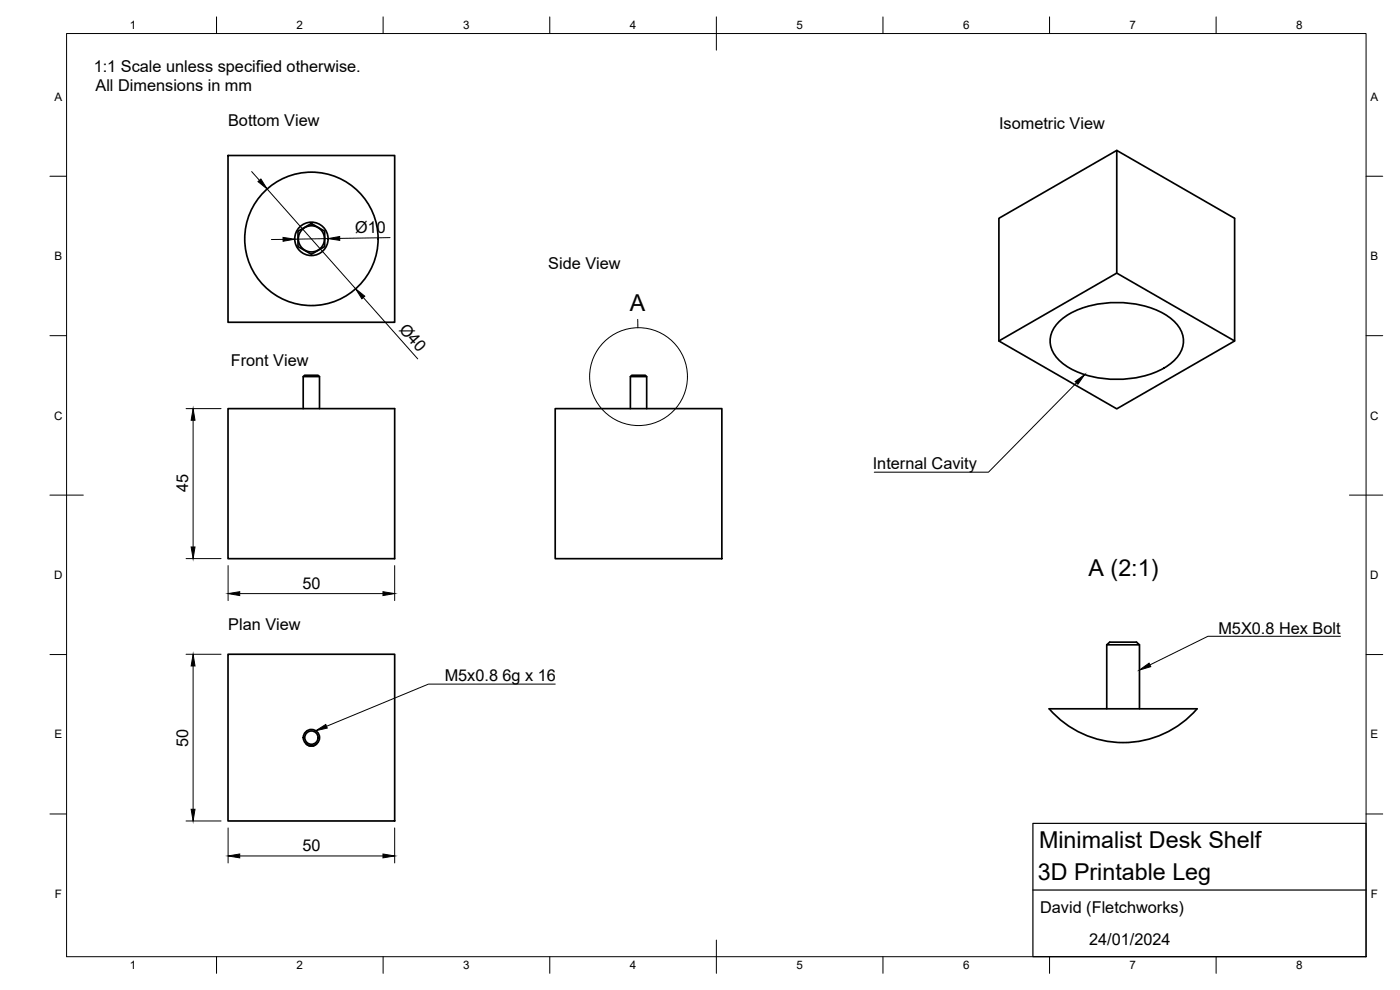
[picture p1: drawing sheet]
<svg xmlns="http://www.w3.org/2000/svg" width="420mm" height="297mm" viewBox="0 0 420 297" stroke-linecap="round" stroke-linejoin="round" font-family="sans-serif">
<!-- layer: Visible -->
<g fill="none" stroke="#000" stroke-width=".51">
<path d="M68.4 46.7h50v50h-50zM335.2 45.1l-35.4 20.4v36.8l35.4 20.4 35.3-20.4v-36.8l-35.3-20.4v36.8l-35.4 20.4M89.4 69.4l2.7-1.6a1.53 1.53 0 0 1 2.3-.2l1.9 1.1a1.38 1.38 0 0 1 1.2 1.9v2a1.39 1.39 0 0 1-1.1 2l-1.7 1a1.53 1.53 0 0 1-2.2 .2l-1.9-1.1a1.38 1.38 0 0 1-1.2-1.9zM317.4 96.9a23.9 23.9 0 0 1 16.9-6.1 27.1 27.1 0 0 1 17.6 5.2 7.7 7.7 0 0 1 0 12.6 28.1 28.1 0 0 1-21.2 4.9 20.7 20.7 0 0 1-14.1-6.9 7.3 7.3 0 0 1 .8-9.7zM335.2 81.9l35.3 20.4M91 113h4.9M189.2 113h4.9M68.4 122.6h50v45h-50zM91 122.6v-9.6a2.72 2.72 0 0 1 2.5-.4h.3a2.29 2.29 0 0 1 2.1 .4v9.6M166.6 122.6h50v45h-50zM189.2 122.6v-9.6a2.72 2.72 0 0 1 2.4-.4h.4a2.29 2.29 0 0 1 2.1 .4v9.6M68.4 196.3h50v50h-50z"/>
<path d="M332.1 193.5h9.9M332.1 193.5l.9-.8h8.1l.9 .8v19.2M332.1 193.5v19.2M314.9 212.7h44.4M314.9 212.7a29.3 29.3 0 0 0 44.4 0M91.8 223.1a2.24 2.24 0 0 0 3.3 0"/>
<circle cx="93.5" cy="71.7" r="20"/>
<circle cx="93.5" cy="71.7" r="5"/>
<circle cx="93.5" cy="71.7" r="3.9"/>
<circle cx="93.5" cy="221.3" r="2"/>
<circle cx="93.5" cy="221.3" r="2.44"/>
</g>
<!-- layer: BORDER -->
<g fill="none" stroke="#000" stroke-width=".3">
<path d="M20 10.1h390v276.9h-390zM65 5.1v5M115 5.1v5M165 5.1v5M215 5.1v10M265 5.1v5M315 5.1v5M365 5.1v5M15 52.9h5M410 52.9h5M15 100.7h5M410 100.7h5"/>
<path d="M15 148.6h10M405 148.6h10M15 196.4h5M410 196.4h5M15 244.2h5M410 244.2h5M65 287v5M115 287v5M165 287v5M215 282.1v9.9M265 287v5M315 287v5"/>
<path d="M365 287v5"/>
</g>
<!-- layer: Detail Boundary -->
<g fill="none" stroke="#000" stroke-width=".3">
<path d="M191.4 95.8v2.5"/>
<circle cx="191.6" cy="113" r="14.7"/>
</g>
<!-- layer: Hole Notes -->
<path d="M94.8 219.3l3-1.9 .4 1zM341.9 201l2.9-2 .6 1z" fill="#000" stroke="#000" stroke-width=".3"/>
<path d="M402.3 190.9h-39.8l-17.4 8.6M166.6 205.3h-38l-30.6 12.6" fill="none" stroke="#000" stroke-width=".3"/>
<!-- layer: TITLEBLOCK -->
<path d="M310 247h100v40h-100zM310 267h100" fill="none" stroke="#000" stroke-width=".36"/>
<!-- layer: FD_Dimensions -->
<g fill="none" stroke="#000" stroke-width=".3">
<path d="M75.5 51.5l2.4 2.6M80.2 56.7l26.5 29.9M84.9 71.8l-3.5 .1M98.4 71.6l-9.9 .2M117.1 71.3l-15.2 .2M109 89.3l16.4 18.4M55.8 122.6h10.5M58 126.1v38M55.8 167.6h10.5M68.5 169.7v10.5M71.9 178.1h43M118.4 169.7v10.5"/>
<path d="M55.8 196.3h10.5M58 199.8v43M55.8 246.3h10.5M68.5 248.4v10.5M71.9 256.8h43M118.4 248.4v10.5"/>
</g>
<path d="M77.4 54.5l.9-.8 1.9 3zM84.9 71.2l3.6 .6-3.5 .6zM98.4 71.6l3.5-.6 .1 1.1zM106.7 86.6l2.8 2.3-.9 .7zM58 122.6l.5 3.5h-1.1zM57.4 164.1h1.1l-.5 3.5zM68.5 178.1l3.4-.6v1.2zM114.9 177.5l3.5 .6-3.5 .6zM58 196.3l.5 3.5h-1.1zM57.4 242.8h1.1l-.5 3.5zM68.5 256.8l3.4-.6v1.2zM114.9 256.2l3.5 .6-3.5 .6z" fill="#000" stroke="#000" stroke-width=".3"/>
<!-- layer: Leaders -->
<path d="M322.7 114.5l2.8-2.1-2 2.9z" fill="#000" stroke="#000" stroke-width=".3"/>
<path d="M323.1 114.9l-26.4 26.8h-34.3" fill="none" stroke="#000" stroke-width=".3"/>
<g font-size="7">
<text x="189" y="93.3">A</text>
<text x="326.7" y="172.9">A (2:1)</text>
<text x="311.8" y="254.6">Minimalist Desk Shelf</text>
<text x="311.5" y="264">3D Printable Leg</text>
</g>
<g font-size="4.9">
<text x="28.1" y="21.6">1:1 Scale unless specified otherwise.</text>
<text x="28.7" y="27.4">All Dimensions in mm</text>
<text x="68.5" y="37.9">Bottom View</text>
<text x="299.8" y="38.6">Isometric View</text>
<text x="106.6" y="69.9" transform="rotate(-1 106.6 69.9)">Ø10</text>
<text x="164.5" y="80.8">Side View</text>
<text x="119.6" y="98.9" transform="rotate(48 119.6 98.9)">Ø40</text>
<text x="69.3" y="109.9">Front View</text>
<text x="261.9" y="140.7">Internal Cavity</text>
<text x="56.5" y="147.8" transform="rotate(-90 56.5 147.8)">45</text>
<text x="90.7" y="176.6">50</text>
<text x="68.5" y="188.9">Plan View</text>
<text x="365.7" y="190.2">M5X0.8 Hex Bolt</text>
<text x="133.5" y="204.2">M5x0.8</text>
<text x="150.8" y="204.2">6g x 16</text>
<text x="56.5" y="224" transform="rotate(-90 56.5 224)">50</text>
<text x="90.7" y="255.4">50</text>
<text x="312.2" y="274">David (Fletchworks)</text>
<text x="326.9" y="283.6">24/01/2024</text>
</g>
<g font-size="3.5">
<text x="39" y="8.8">1</text>
<text x="89" y="8.8">2</text>
<text x="139" y="8.8">3</text>
<text x="189" y="8.8">4</text>
<text x="239" y="8.8">5</text>
<text x="289" y="8.8">6</text>
<text x="339" y="8.8">7</text>
<text x="389" y="8.8">8</text>
<text x="16.3" y="30.2">A</text>
<text x="411.3" y="30.2">A</text>
<text x="16.3" y="78">B</text>
<text x="411.3" y="78">B</text>
<text x="16.2" y="125.9">C</text>
<text x="411.2" y="125.9">C</text>
<text x="16.2" y="173.7">D</text>
<text x="411.2" y="173.7">D</text>
<text x="16.3" y="221.6">E</text>
<text x="411.3" y="221.6">E</text>
<text x="16.4" y="269.4">F</text>
<text x="411.4" y="269.4">F</text>
<text x="39" y="290.8">1</text>
<text x="89" y="290.8">2</text>
<text x="139" y="290.8">3</text>
<text x="189" y="290.8">4</text>
<text x="239" y="290.8">5</text>
<text x="289" y="290.8">6</text>
<text x="339" y="290.8">7</text>
<text x="389" y="290.8">8</text>
</g>
</svg>
